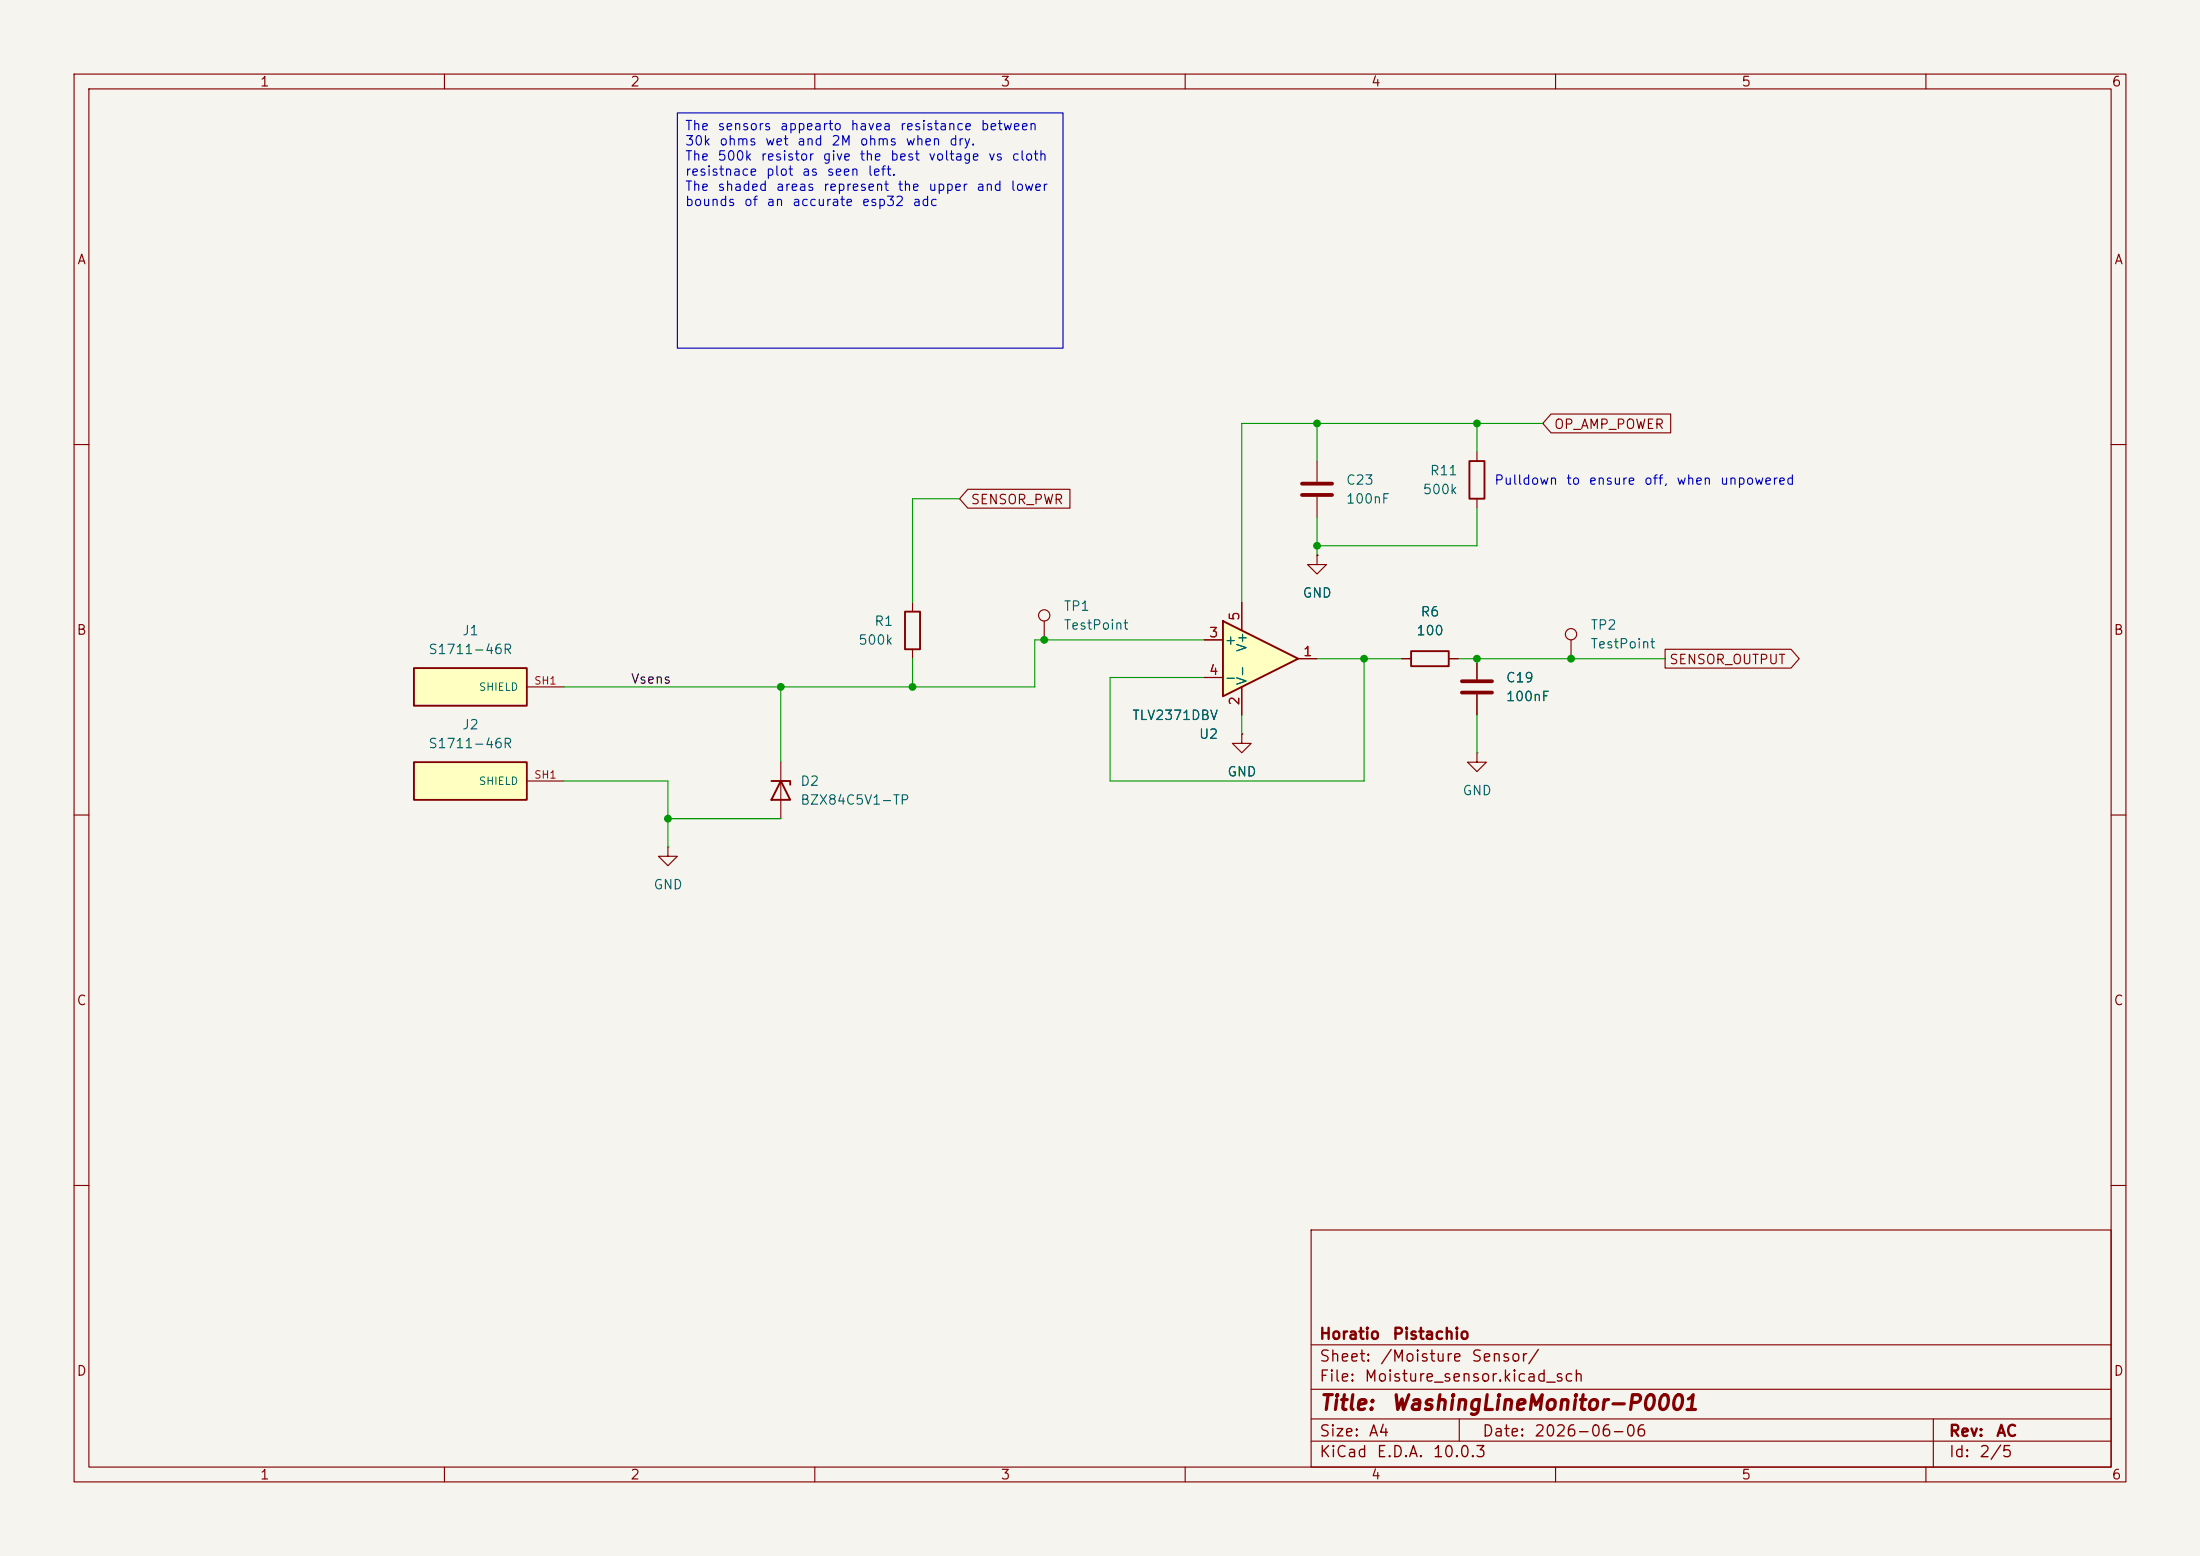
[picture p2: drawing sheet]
<svg xmlns="http://www.w3.org/2000/svg" width="297mm" height="210mm" viewBox="0 0 297 210" stroke-linecap="round" stroke-linejoin="round" font-family="sans-serif">
<path d="M0 0h297v210h-297z" fill="#f5f4ef" stroke="#f5f4ef" stroke-width=".14"/>
<g fill="none" stroke="#840000" stroke-width=".15">
<path d="M10 10h277v190h-277zM12 12h273v186h-273zM60 10v2M110 10v2M160 10v2M210 10v2M260 10v2M10 60h2M177.8 74.9v1.3h-1.3l1.3 1.3 1.3-1.3h-1.3M177.8 74.9h.1M177.8 62.2v2.8M177.8 67.1v2.8"/>
<path d="M199.4 61v1.2M199.4 67.3v1.3M285 60h2M167.6 99.1v1.2h-1.2l1.2 1.3 1.3-1.3h-1.3M167.6 99.1h.1M189.2 88.9h1.3M195.6 88.9h1.2M199.4 88.9v2.8M199.4 93.7v2.8M212.1 86.4v2.5M10 110h2M199.4 101.6v1.3h-1.3l1.3 1.2 1.3-1.2h-1.3"/>
<path d="M199.4 101.6h.1M285 110h2M10 160h2M177 166h108v32h-108zM285 160h2M60 198v2M110 198v2M160 198v2M177 194.5h108M177 191.5h108M177 187.5h108M177 181.5h108"/>
<path d="M197 191.5v3M210 198v2M260 198v2M261 191.5v6.5"/>
<circle cx="212.1" cy="85.6" r=".76"/>
</g>
<path d="M175.8 65.3h4M175.8 66.8h4M197.4 91.9h4M197.4 93.5h4" fill="none" stroke="#840000" stroke-width=".51"/>
<path d="M198.4 62.2h2v5.1h-2zM190.5 87.9h5.1v2h-5.1z" fill="none" stroke="#840000" stroke-width=".25"/>
<path d="M165.1 83.8l10.2 5.1-10.2 5.1z" fill="#ffffc2"/>
<path d="M122.2 82.6h2v5h-2zM165.1 83.8l10.2 5.1-10.2 5.1zM104.1 105.4h2.6v.5M105.4 105.4l1.3 2.6h-2.6z" fill="none" stroke="#840000" stroke-width=".25"/>
<g fill="none" stroke="#840000" stroke-width=".15">
<path d="M123.2 81.3v1.3M123.2 87.6v1.3M141 83.8v2.6M162.6 86.4h2.5M162.6 91.4h2.5M167.6 81.3v3.8M167.6 92.7v3.8M175.3 88.9h2.5M90.2 114.3v1.3h-1.3l1.3 1.2 1.2-1.2h-1.2M90.2 114.3h.1M105.4 102.9v7.6"/>
<circle cx="141" cy="83.1" r=".76"/>
</g>
<path d="M55.9 102.9h15.2v5.1h-15.2z" fill="#ffffc2"/>
<path d="M55.9 102.9h15.2v5.1h-15.2z" fill="none" stroke="#840000" stroke-width=".25"/>
<path d="M71.1 105.4h5.1" fill="none" stroke="#840000" stroke-width=".15"/>
<path d="M55.9 90.2h15.2v5.1h-15.2z" fill="#ffffc2"/>
<path d="M55.9 90.2h15.2v5.1h-15.2z" fill="none" stroke="#840000" stroke-width=".25"/>
<g fill="none" stroke="#840000" stroke-width=".15">
<path d="M209.4 55.9h16.1v2.5h-16.1l-1.1-1.2zM130.7 66h13.7v2.6h-13.7l-1.2-1.3zM177.8 74.9h.1M71.1 92.7h5.1M162.6 86.4h2.5M162.6 91.4h2.5M167.6 99.1h.1M167.6 81.3v3.8M167.6 92.7v3.8M175.3 88.9h2.5M189.2 88.9h1.3M195.6 88.9h1.2"/>
<path d="M199.4 88.9v2.8M199.4 93.7v2.8M224.8 87.6h17l1.1 1.3-1.1 1.3h-17z"/>
</g>
<g fill="none" stroke="#009600" stroke-width=".15">
<path d="M177.8 57.2v5M199.4 57.2v3.8M208.3 57.2h-40.7v24.1M129.5 67.3h-6.3v14M177.8 69.9v5M199.4 68.6v5.1h-21.6M105.4 92.7v10.2M123.2 88.9v3.8M162.6 86.4h-22.9v6.3h-63.5M167.6 96.5v2.6M177.8 88.9h11.4M184.1 88.9v16.5h-34.2v-14h12.7"/>
<path d="M196.8 88.9h28M199.4 96.5v5.1M76.2 105.4h14v8.9M90.2 110.5h15.2"/>
</g>
<path d="M91.4 15.2h52.1v31.8h-52.1z" fill="none" stroke="#0000c2" stroke-width=".15"/>
<g fill="#009600" stroke="#009600" stroke-width=".14">
<circle cx="199.4" cy="88.9" r=".46"/>
<circle cx="212.1" cy="88.9" r=".46"/>
<circle cx="199.4" cy="57.2" r=".46"/>
<circle cx="184.1" cy="88.9" r=".46"/>
<circle cx="177.8" cy="73.7" r=".46"/>
<circle cx="177.8" cy="57.2" r=".46"/>
<circle cx="141" cy="86.4" r=".46"/>
<circle cx="105.4" cy="92.7" r=".46"/>
<circle cx="123.2" cy="92.7" r=".46"/>
<circle cx="90.2" cy="110.5" r=".46"/>
</g>
<g font-size="2" fill="#840000">
<text x="178" y="190.8">Title:</text>
<text x="187.7" y="190.8">WashingLineMonitor-P0001</text>
</g>
<g font-size="1.5" fill="#840000">
<text x="178" y="184.2">Sheet:</text>
<text x="178" y="181.2">Horatio</text>
<text x="186.2" y="184.2">/Moisture</text>
<text x="187.9" y="181.2">Pistachio</text>
<text x="198.5" y="184.2">Sensor/</text>
<text x="178" y="186.9">File:</text>
<text x="184.1" y="186.9">Moisture_sensor.kicad_sch</text>
<text x="178" y="197.1">KiCad</text>
<text x="178" y="194.3">Size:</text>
<text x="184.7" y="194.3">A4</text>
<text x="185.7" y="197.1">E.D.A.</text>
<text x="193.3" y="197.1">10.0.3</text>
<text x="200" y="194.3">Date:</text>
<text x="207" y="194.3">2026-06-06</text>
<text x="263" y="194.3">Rev:</text>
<text x="263" y="197.1">Id:</text>
<text x="267.1" y="197.1">2/5</text>
<text x="269.4" y="194.3">AC</text>
</g>
<g font-size="1.3" fill="#840000">
<text x="35" y="12">1</text>
<text x="85" y="12">2</text>
<text x="135" y="12">3</text>
<text x="185" y="12">4</text>
<text x="235" y="12">5</text>
<text x="285" y="12">6</text>
<text x="10.3" y="36">A</text>
<text x="285.3" y="36">A</text>
<text x="209.7" y="58.2">OP_AMP_POWER</text>
<text x="131" y="68.4">SENSOR_PWR</text>
<text x="10.3" y="86">B</text>
<text x="225.3" y="90">SENSOR_OUTPUT</text>
<text x="285.3" y="86">B</text>
<text x="10.3" y="136">C</text>
<text x="285.3" y="136">C</text>
<text x="10.3" y="186">D</text>
<text x="285.3" y="186">D</text>
<text x="35" y="200">1</text>
<text x="85" y="200">2</text>
<text x="135" y="200">3</text>
<text x="185" y="200">4</text>
<text x="235" y="200">5</text>
<text x="285" y="200">6</text>
</g>
<g font-size="1.3" fill="#0000c2">
<text x="92.4" y="17.9">The</text>
<text x="96.8" y="17.9">sensors</text>
<text x="105.2" y="17.9">appearto</text>
<text x="114.7" y="17.9">havea</text>
<text x="121.4" y="17.9">resistance</text>
<text x="132.3" y="17.9">between</text>
<text x="92.4" y="20">30k</text>
<text x="92.4" y="22">The</text>
<text x="96.8" y="22">500k</text>
<text x="97" y="20">ohms</text>
<text x="102.6" y="22">resistor</text>
<text x="103.2" y="20">wet</text>
<text x="107.5" y="20">and</text>
<text x="111" y="22">give</text>
<text x="112.1" y="20">2M</text>
<text x="115.9" y="22">the</text>
<text x="116" y="20">ohms</text>
<text x="120.1" y="22">best</text>
<text x="122.2" y="20">when</text>
<text x="125.2" y="22">voltage</text>
<text x="128" y="20">dry.</text>
<text x="133.3" y="22">vs</text>
<text x="136.5" y="22">cloth</text>
<text x="92.4" y="24">resistnace</text>
<text x="92.4" y="26.1">The</text>
<text x="92.4" y="28.1">bounds</text>
<text x="96.8" y="26.1">shaded</text>
<text x="100.3" y="28.1">of</text>
<text x="103.3" y="24">plot</text>
<text x="103.4" y="28.1">an</text>
<text x="104.7" y="26.1">areas</text>
<text x="106.9" y="28.1">accurate</text>
<text x="108.2" y="24">as</text>
<text x="111" y="26.1">represent</text>
<text x="111.5" y="24">seen</text>
<text x="116.2" y="28.1">esp32</text>
<text x="117" y="24">left.</text>
<text x="121.1" y="26.1">the</text>
<text x="123.1" y="28.1">adc</text>
<text x="125.2" y="26.1">upper</text>
<text x="131.7" y="26.1">and</text>
<text x="136.3" y="26.1">lower</text>
<text x="201.6" y="65.7">Pulldown</text>
<text x="211.3" y="65.7">to</text>
<text x="214.4" y="65.7">ensure</text>
<text x="221.8" y="65.7">off,</text>
<text x="226.2" y="65.7">when</text>
<text x="232.1" y="65.7">unpowered</text>
</g>
<g font-size="1.3" fill="#006464">
<text x="181.6" y="65.7">C23</text>
<text x="192.9" y="64.5">R11</text>
<text x="181.6" y="68.3">100nF</text>
<text x="192" y="67">500k</text>
<text x="143.5" y="82.8">TP1</text>
<text x="175.8" y="81">GND</text>
<text x="191.7" y="83.5">R6</text>
<text x="57.7" y="88.6">S1711-46R</text>
<text x="62.3" y="86.1">J1</text>
<text x="115.8" y="87.3">500k</text>
<text x="118" y="84.8">R1</text>
<text x="143.5" y="85.3">TestPoint</text>
<text x="165.2" y="87.3">+</text>
<text x="168.6" y="88.1" transform="rotate(-90 168.6 88.1)">V+</text>
<text x="191.1" y="86.1">100</text>
<text x="214.6" y="85.3">TP2</text>
<text x="214.6" y="87.8">TestPoint</text>
<text x="165.2" y="92.4">-</text>
<text x="168.6" y="92.6" transform="rotate(-90 168.6 92.6)">V-</text>
<text x="203.2" y="95">100nF</text>
<text x="203.2" y="92.4">C19</text>
<text x="57.7" y="101.3">S1711-46R</text>
<text x="62.3" y="98.8">J2</text>
<text x="152.8" y="97.5">TLV2371DBV</text>
<text x="161.8" y="100">U2</text>
<text x="108" y="106.4">D2</text>
<text x="165.6" y="105.1">GND</text>
<text x="197.4" y="107.7">GND</text>
<text x="108" y="108.9">BZX84C5V1-TP</text>
<text x="88.1" y="120.4">GND</text>
</g>
<g font-size="1.3" fill="#a90000">
<text x="167.6" y="83.9" transform="rotate(-90 167.6 83.9)">5</text>
<text x="163.1" y="86.3">3</text>
<text x="175.8" y="88.9">1</text>
<text x="163.1" y="91.4">4</text>
<text x="167.6" y="95.3" transform="rotate(-90 167.6 95.3)">2</text>
</g>
<text font-size="1.3" fill="#0f0f0f" x="85.1" y="92.6">Vsens</text>
<g font-size="1" fill="#006464">
<text x="64.6" y="93.5">SHIELD</text>
<text x="64.6" y="106.2">SHIELD</text>
</g>
<g font-size="1" fill="#a90000">
<text x="72" y="92.6">SH1</text>
<text x="72" y="105.3">SH1</text>
</g>
</svg>
